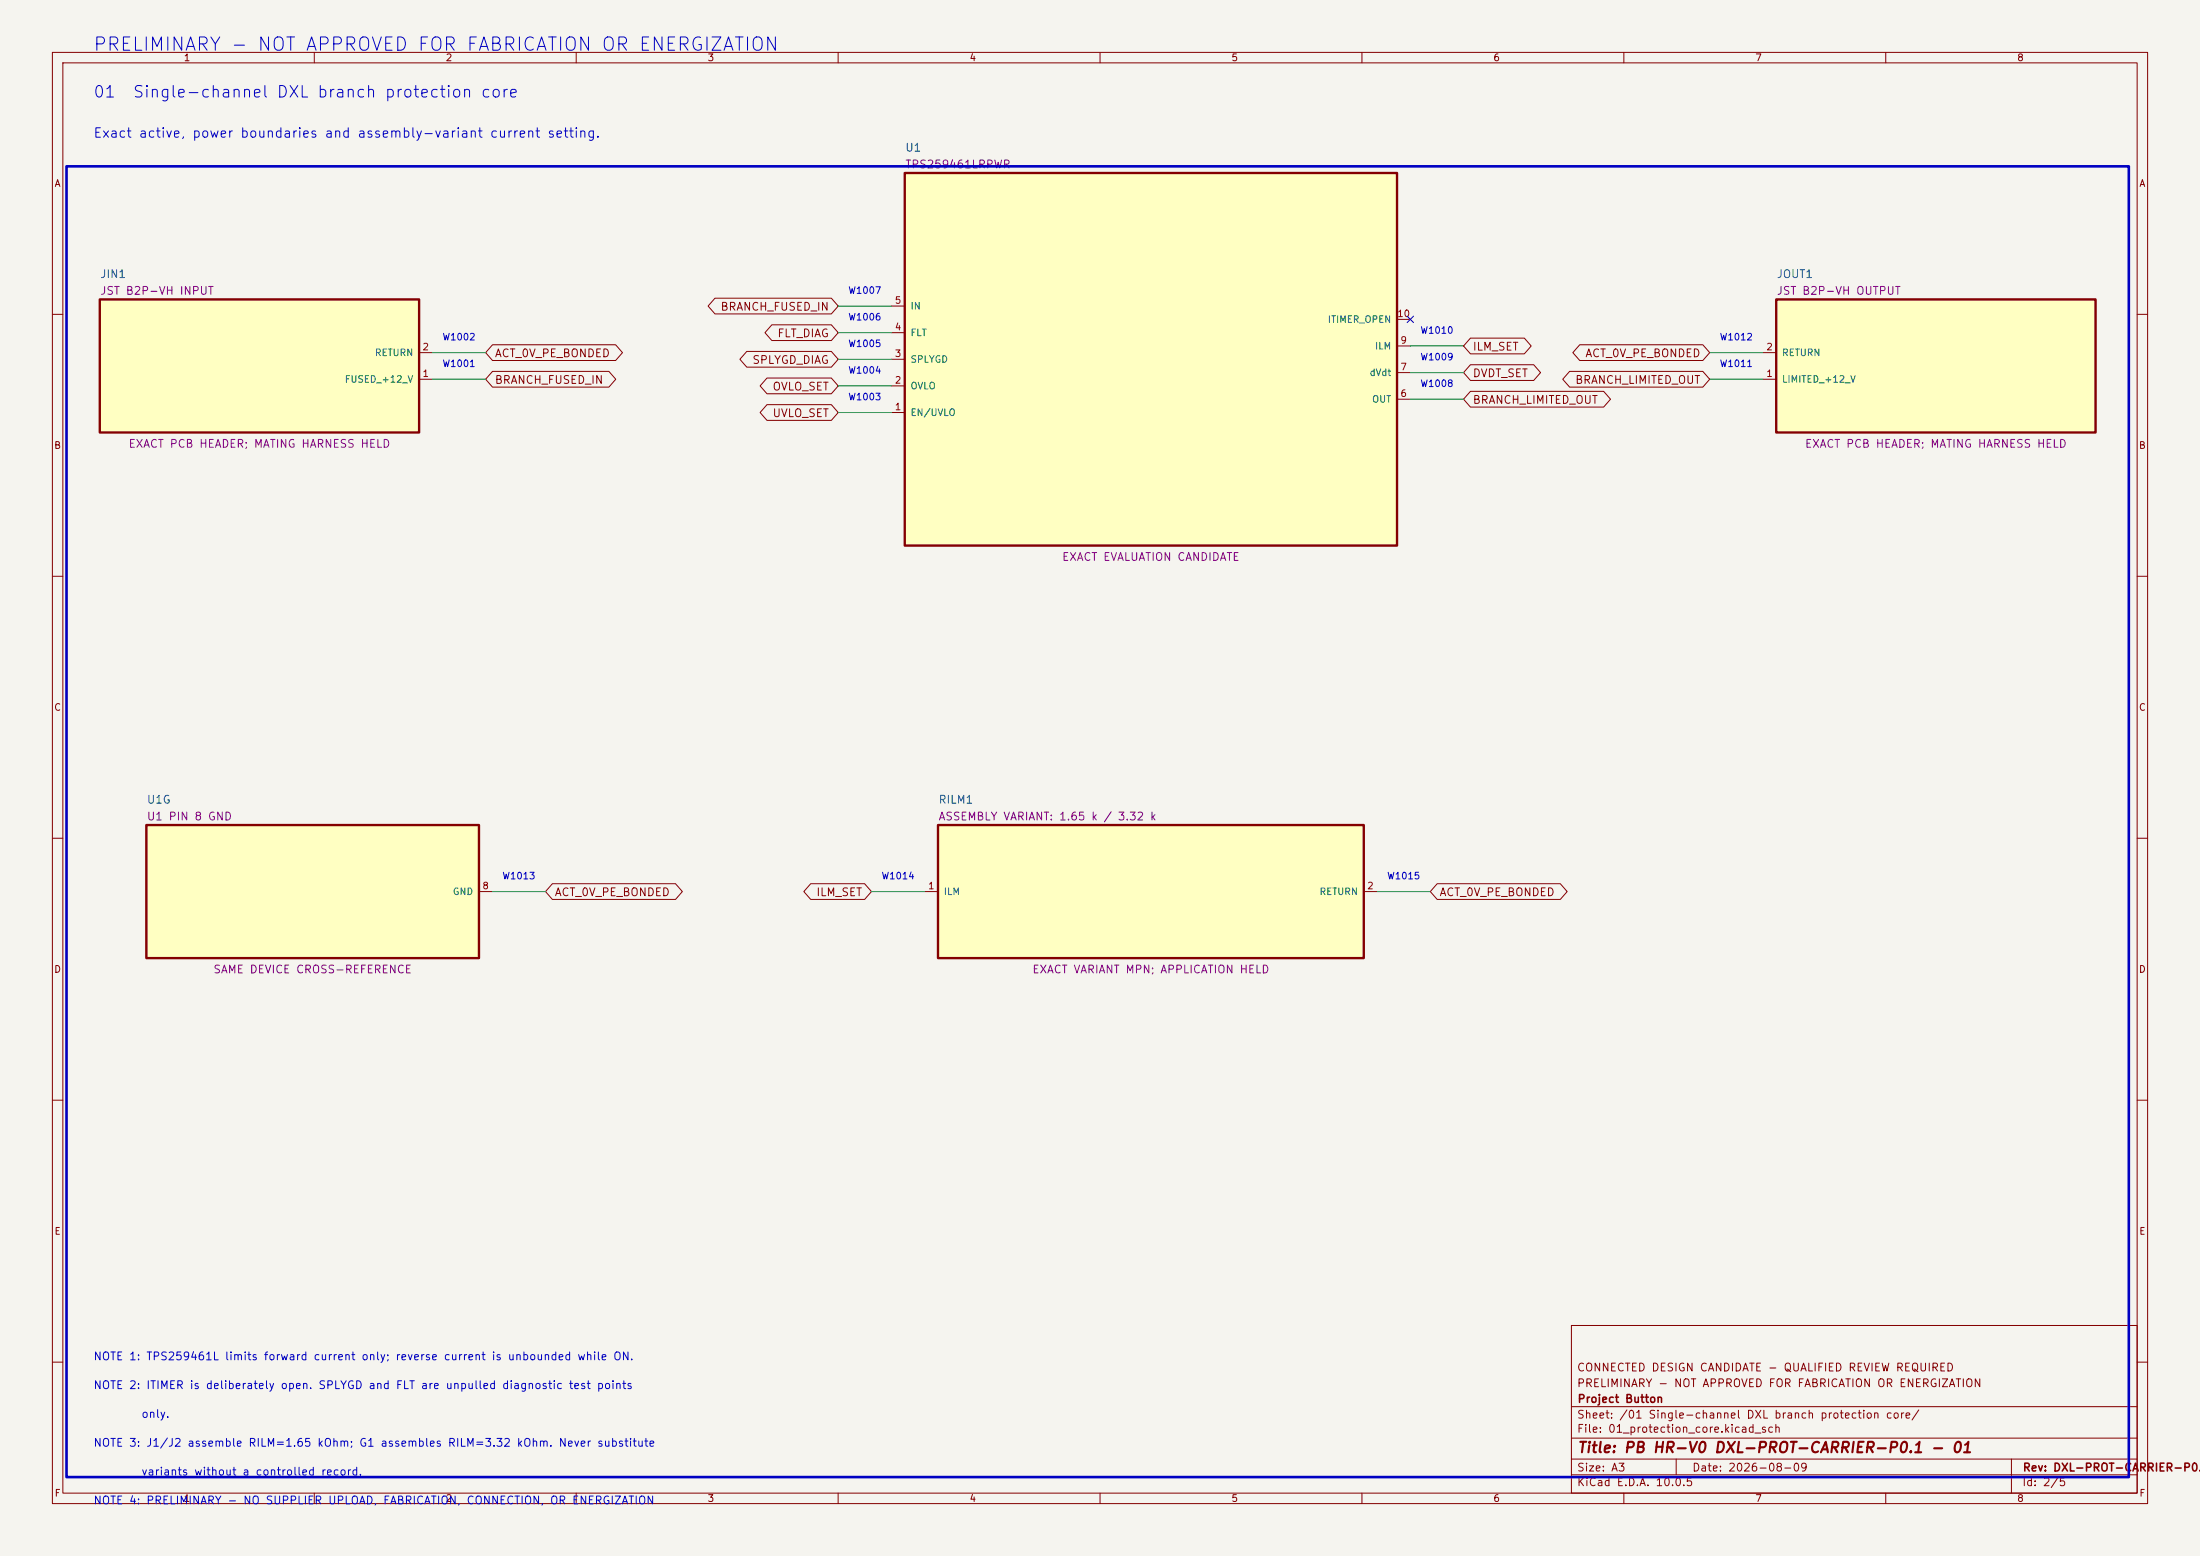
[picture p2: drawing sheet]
<svg xmlns="http://www.w3.org/2000/svg" width="420mm" height="297mm" viewBox="0 0 420 297" stroke-linecap="round" stroke-linejoin="round" font-family="sans-serif">
<path d="M0 0h420v297h-420z" fill="#f5f4ef" stroke="#f5f4ef" stroke-width=".19"/>
<g fill="none" stroke="#840000" stroke-width=".19">
<path d="M10 10h400v277h-400zM12 12h396v273h-396zM60 10v2M110 10v2M160 10v2M210 10v2M260 10v2M310 10v2M360 10v2M10 60h2M408 60h2M10 110h2"/>
<path d="M408 110h2M10 160h2M408 160h2M10 210h2M408 210h2M300 253h108v32h-108zM10 260h2M300 278.5h108M300 274.5h108M300 268.5h108M320 278.5v3M384 278.5v6.5"/>
<path d="M408 260h2M60 285v2M110 285v2M160 285v2M210 285v2M260 285v2M300 281.5h108M310 285v2M360 285v2"/>
</g>
<path d="M179.1 157.5h81.2v25.4h-81.2z" fill="#ffffc2"/>
<path d="M179.1 157.5h81.2v25.4h-81.2z" fill="none" stroke="#840000" stroke-width=".45"/>
<path d="M176.5 170.2h2.6M260.3 170.2h2.6" fill="none" stroke="#840000" stroke-width=".19"/>
<path d="M27.9 157.5h63.5v25.4h-63.5z" fill="#ffffc2"/>
<path d="M27.9 157.5h63.5v25.4h-63.5z" fill="none" stroke="#840000" stroke-width=".45"/>
<path d="M91.4 170.2h2.6" fill="none" stroke="#840000" stroke-width=".19"/>
<path d="M172.7 33h94v71.1h-94z" fill="#ffffc2"/>
<path d="M172.7 33h94v71.1h-94z" fill="none" stroke="#840000" stroke-width=".45"/>
<path d="M170.2 58.4h2.5M170.2 78.7h2.5M170.2 73.7h2.5M170.2 68.6h2.5M170.2 63.5h2.5M266.7 76.2h2.5M266.7 71.1h2.5M266.7 66h2.5M266.7 61h2.5" fill="none" stroke="#840000" stroke-width=".19"/>
<path d="M19 57.2h61v25.4h-61z" fill="#ffffc2"/>
<path d="M19 57.2h61v25.4h-61z" fill="none" stroke="#840000" stroke-width=".45"/>
<path d="M80 72.4h2.5M80 67.3h2.5" fill="none" stroke="#840000" stroke-width=".19"/>
<path d="M339.1 57.2h60.9v25.4h-60.9z" fill="#ffffc2"/>
<path d="M339.1 57.2h60.9v25.4h-60.9z" fill="none" stroke="#840000" stroke-width=".45"/>
<g fill="none" stroke="#840000" stroke-width=".19">
<path d="M136.5 56.9h22.2l1.3 1.5-1.3 1.5h-22.2l-1.3-1.5zM94 70.9h22.2l1.4 1.5-1.4 1.5h-22.2l-1.3-1.5zM94 65.8h23.5l1.3 1.5-1.3 1.5h-23.5l-1.3-1.5zM142.6 67.1h16.1l1.3 1.5-1.3 1.5h-16.1l-1.4-1.5zM146.4 72.2h12.3l1.3 1.5-1.3 1.5h-12.3l-1.3-1.5zM146.4 77.2h12.3l1.3 1.5-1.3 1.5h-12.3l-1.3-1.5zM147.3 62h11.4l1.3 1.5-1.3 1.5h-11.4l-1.3-1.5zM280.7 74.7h25.4l1.4 1.5-1.4 1.5h-25.4l-1.3-1.5zM280.7 64.5h10.3l1.3 1.5-1.3 1.5h-10.3l-1.3-1.5zM280.7 69.6h12.1l1.3 1.5-1.3 1.5h-12.1l-1.3-1.5zM299.6 70.9h25.5l1.3 1.5-1.3 1.5h-25.5l-1.3-1.5zM301.6 65.8h23.5l1.3 1.5-1.3 1.5h-23.5l-1.3-1.5z"/>
<path d="M336.5 72.4h2.6M336.5 67.3h2.6M105.5 168.7h23.5l1.3 1.5-1.3 1.5h-23.5l-1.4-1.5zM154.8 168.7h10.3l1.3 1.5-1.3 1.5h-10.3l-1.3-1.5zM274.4 168.7h23.5l1.3 1.5-1.3 1.5h-23.5l-1.4-1.5z"/>
</g>
<g fill="none" stroke="#009600" stroke-width=".19">
<path d="M160 58.4h10.2M82.5 67.3h10.2M82.5 72.4h10.2M160 78.7h10.2M160 73.7h10.2M160 68.6h10.2M160 63.5h10.2M269.2 76.2h10.2M269.2 71.1h10.2M269.2 66h10.2M326.4 67.3h10.1M326.4 72.4h10.1"/>
<path d="M94 170.2h10.1M166.4 170.2h10.1M262.9 170.2h10.1"/>
</g>
<path d="M268.6 60.4l1.2 1.2M269.8 60.4l-1.2 1.2" fill="none" stroke="#000084" stroke-width=".19"/>
<path d="M12.7 31.8h393.7v250.1h-393.7z" fill="none" stroke="#0000c2" stroke-width=".5"/>
<text font-size="2.5" fill="#0000c2" x="17.6" y="10.4">PRELIMINARY - NOT APPROVED FOR FABRICATION OR ENERGIZATION</text>
<g font-size="2.2" fill="#0000c2">
<text x="17.7" y="19.2">01</text>
<text x="25.2" y="19.2">Single-channel DXL branch protection core</text>
</g>
<text font-size="2" fill="#840000" x="301" y="277.8">Title: PB HR-V0 DXL-PROT-CARRIER-P0.1 - 01</text>
<text font-size="1.8" fill="#0000c2" x="17.7" y="26.7">Exact active, power boundaries and assembly-variant current setting.</text>
<g font-size="1.5" fill="#006464">
<text x="172.7" y="29.3">U1</text>
<text x="19" y="53.4">JIN1</text>
<text x="339.1" y="53.4">JOUT1</text>
<text x="27.9" y="153.8">U1G</text>
<text x="179.1" y="153.8">RILM1</text>
</g>
<g font-size="1.5" fill="#840084">
<text x="172.7" y="32.5">TPS259461LRPWR</text>
<text x="19" y="56.6">JST B2P-VH INPUT</text>
<text x="339.1" y="56.6">JST B2P-VH OUTPUT</text>
<text x="24.4" y="85.8">EXACT PCB HEADER; MATING HARNESS HELD</text>
<text x="344.5" y="85.8">EXACT PCB HEADER; MATING HARNESS HELD</text>
<text x="202.6" y="107.4">EXACT EVALUATION CANDIDATE</text>
<text x="27.9" y="157">U1 PIN 8 GND</text>
<text x="179.1" y="157">ASSEMBLY VARIANT: 1.65 k / 3.32 k</text>
<text x="40.6" y="186.2">SAME DEVICE CROSS-REFERENCE</text>
<text x="197" y="186.2">EXACT VARIANT MPN; APPLICATION HELD</text>
</g>
<g font-size="1.5" fill="#840000">
<text x="137.4" y="59.7">BRANCH_FUSED_IN</text>
<text x="148.3" y="64.7">FLT_DIAG</text>
<text x="94.3" y="68.6">ACT_0V_PE_BONDED</text>
<text x="143.5" y="69.8">SPLYGD_DIAG</text>
<text x="281" y="67.3">ILM_SET</text>
<text x="302.5" y="68.6">ACT_0V_PE_BONDED</text>
<text x="94.3" y="73.6">BRANCH_FUSED_IN</text>
<text x="147.4" y="74.9">OVLO_SET</text>
<text x="281" y="77.4">BRANCH_LIMITED_OUT</text>
<text x="281" y="72.4">DVDT_SET</text>
<text x="300.6" y="73.6">BRANCH_LIMITED_OUT</text>
<text x="147.4" y="80">UVLO_SET</text>
<text x="105.8" y="171.4">ACT_0V_PE_BONDED</text>
<text x="155.7" y="171.4">ILM_SET</text>
<text x="274.7" y="171.4">ACT_0V_PE_BONDED</text>
<text x="300.9" y="262.1">CONNECTED DESIGN CANDIDATE - QUALIFIED REVIEW REQUIRED</text>
<text x="300.9" y="265.1">PRELIMINARY - NOT APPROVED FOR FABRICATION OR ENERGIZATION</text>
<text x="301" y="268.1">Project Button</text>
<text x="300.9" y="273.8">File: 01_protection_core.kicad_sch</text>
<text x="300.9" y="271.1">Sheet: /01 Single-channel DXL branch protection core/</text>
<text x="300.9" y="281.2">Size: A3</text>
<text x="322.9" y="281.2">Date: 2026-08-09</text>
<text x="386" y="281.2">Rev: DXL-PROT-CARRIER-P0.1</text>
<text x="300.9" y="284">KiCad E.D.A. 10.0.5</text>
<text x="385.9" y="284">Id: 2/5</text>
</g>
<g font-size="1.5" fill="#0000c2">
<text x="17.7" y="260">NOTE 1: TPS259461L limits forward current only; reverse current is unbounded while ON.</text>
<text x="17.7" y="265.5">NOTE 2: ITIMER is deliberately open. SPLYGD and FLT are unpulled diagnostic test points</text>
<text x="26.9" y="271">only.</text>
<text x="17.7" y="276.5">NOTE 3: J1/J2 assemble RILM=1.65 kOhm; G1 assembles RILM=3.32 kOhm. Never substitute</text>
<text x="17.7" y="287.5">NOTE 4: PRELIMINARY - NO SUPPLIER UPLOAD, FABRICATION, CONNECTION, OR ENERGIZATION</text>
<text x="26.9" y="282">variants without a controlled record.</text>
</g>
<g font-size="1.3" fill="#840000">
<text x="35" y="12">1</text>
<text x="85" y="12">2</text>
<text x="135" y="12">3</text>
<text x="185" y="12">4</text>
<text x="235" y="12">5</text>
<text x="285" y="12">6</text>
<text x="335" y="12">7</text>
<text x="385" y="12">8</text>
<text x="10.3" y="36">A</text>
<text x="408.3" y="36">A</text>
<text x="10.2" y="86">B</text>
<text x="408.2" y="86">B</text>
<text x="10.2" y="136">C</text>
<text x="408.2" y="136">C</text>
<text x="10.2" y="186">D</text>
<text x="408.2" y="186">D</text>
<text x="10.3" y="236">E</text>
<text x="408.3" y="236">E</text>
<text x="10.3" y="286">F</text>
<text x="35" y="287">1</text>
<text x="85" y="287">2</text>
<text x="135" y="287">3</text>
<text x="185" y="287">4</text>
<text x="235" y="287">5</text>
<text x="285" y="287">6</text>
<text x="335" y="287">7</text>
<text x="385" y="287">8</text>
<text x="408.3" y="286">F</text>
</g>
<g font-size="1.3" fill="#0000c2">
<text x="161.8" y="56.4">W1007</text>
<text x="84.4" y="65.3">W1002</text>
<text x="161.8" y="61.5">W1006</text>
<text x="271" y="64">W1010</text>
<text x="328.2" y="65.3">W1012</text>
<text x="84.4" y="70.4">W1001</text>
<text x="161.8" y="66.6">W1005</text>
<text x="161.8" y="71.6">W1004</text>
<text x="271" y="69.1">W1009</text>
<text x="328.2" y="70.4">W1011</text>
<text x="161.8" y="76.7">W1003</text>
<text x="271" y="74.2">W1008</text>
<text x="95.8" y="168.2">W1013</text>
<text x="168.2" y="168.2">W1014</text>
<text x="264.7" y="168.2">W1015</text>
</g>
<g font-size="1.3" fill="#a90000">
<text x="170.7" y="58.3">5</text>
<text x="170.7" y="63.4">4</text>
<text x="266.6" y="60.8">10</text>
<text x="267.2" y="65.9">9</text>
<text x="80.5" y="67.2">2</text>
<text x="170.7" y="68.4">3</text>
<text x="267.2" y="71">7</text>
<text x="337.1" y="67.2">2</text>
<text x="80.5" y="72.3">1</text>
<text x="170.7" y="73.5">2</text>
<text x="267.2" y="76.1">6</text>
<text x="337.1" y="72.3">1</text>
<text x="170.7" y="78.6">1</text>
<text x="92" y="170">8</text>
<text x="177.1" y="170">1</text>
<text x="260.9" y="170">2</text>
</g>
<g font-size="1.3" fill="#006464">
<text x="173.7" y="59.4">IN</text>
<text x="173.7" y="64.5">FLT</text>
<text x="253.4" y="61.9">ITIMER_OPEN</text>
<text x="71.4" y="68.3">RETURN</text>
<text x="173.7" y="69.5">SPLYGD</text>
<text x="262.4" y="67">ILM</text>
<text x="340.1" y="68.3">RETURN</text>
<text x="65.7" y="73.4">FUSED_+12_V</text>
<text x="173.7" y="74.6">OVLO</text>
<text x="261.3" y="72.1">dVdt</text>
<text x="261.8" y="77.2">OUT</text>
<text x="340.1" y="73.4">LIMITED_+12_V</text>
<text x="173.7" y="79.7">EN/UVLO</text>
<text x="86.3" y="171.1">GND</text>
<text x="180.1" y="171.1">ILM</text>
<text x="251.8" y="171.1">RETURN</text>
</g>
</svg>
